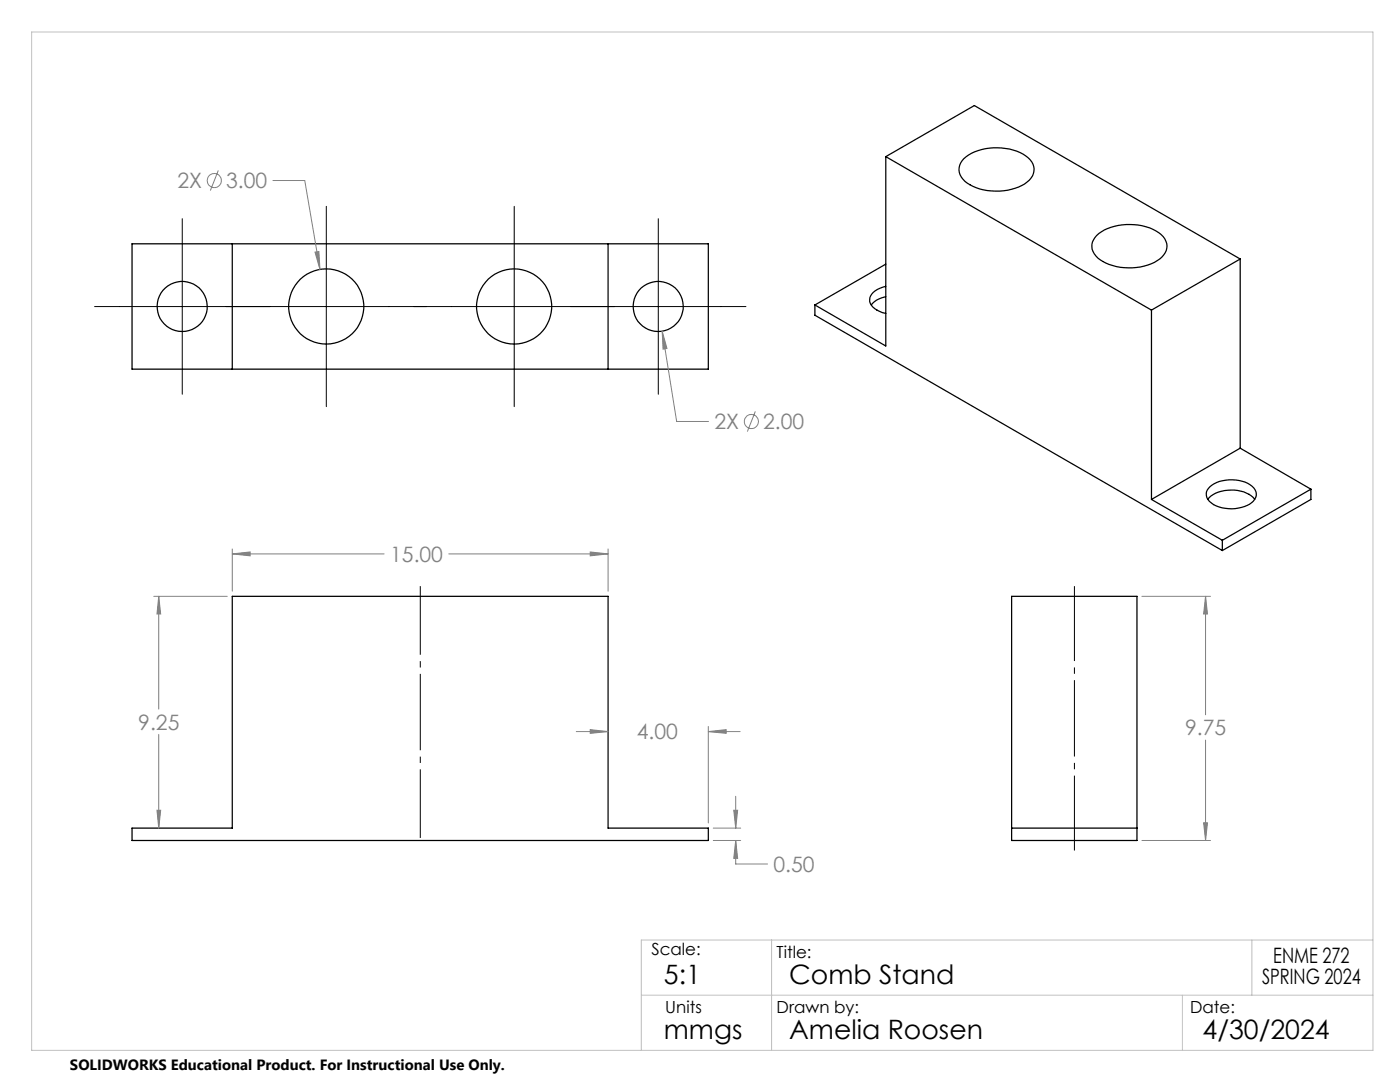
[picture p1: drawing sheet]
<svg xmlns="http://www.w3.org/2000/svg" width="279mm" height="216mm" viewBox="0 0 279 216" stroke-linecap="round" stroke-linejoin="round" font-family="sans-serif">
<g fill="none" stroke="#000" stroke-width=".25">
<path d="M176.8 31.3v37.7l-14.2-8.1M176.8 31.3l53 30.6M176.8 31.3l17.7-10.2 53 30.6M192.3 31.7a10.9 10.9 0 0 1 10.6-1.5 4.7 4.7 0 0 1 3.5 3.5 4 4 0 0 1-3.1 3.6 11.4 11.4 0 0 1-10.8-1.1 2.91 2.91 0 0 1-.2-4.5zM26.4 48.6h115v25.1h-115zM46.4 48.6v25.1M121.4 48.6v25.1M176.8 57.1a3.9 3.9 0 0 0-3.2 2.3 2.52 2.52 0 0 0 1.9 2.7l1.3 .4M176.8 59.2l-1.9 .7-1 1M176.8 52.7l-14.2 8.2M218.9 47a10.8 10.8 0 0 1 9.8-1.7 5.5 5.5 0 0 1 4.1 3.2 3.6 3.6 0 0 1-2.4 3.9 11.3 11.3 0 0 1-11.3-.9 2.91 2.91 0 0 1-.2-4.5zM247.5 51.7l-17.7 10.2"/>
<path d="M247.5 51.7v37.7M162.6 60.9v2l81.3 47M229.8 61.9v37.8M229.8 99.7l14.1 8.1M241.1 99.7a6.2 6.2 0 0 1 5.9-1.8 4.9 4.9 0 0 1 3.4 1.8M241.5 97.1a7.2 7.2 0 0 1 8.4-.1 2.05 2.05 0 0 1-.5 3.6 7.4 7.4 0 0 1-8-.6 1.9 1.9 0 0 1 .1-2.9zM247.5 89.4l-17.7 10.3M247.5 89.4l14.1 8.2M261.6 97.6l-17.7 10.2M261.6 97.6v2.1l-17.7 10.2M46.4 119h75v46.2h20v2.5h-115v-2.5h20zM201.9 119h25v48.7h-25z"/>
<path d="M243.9 107.8v2.1M201.9 165.2h25"/>
<circle cx="36.3" cy="61.1" r="5"/>
<circle cx="65.1" cy="61.2" r="7.5"/>
<circle cx="102.6" cy="61.2" r="7.5"/>
<circle cx="131.4" cy="61.1" r="5"/>
</g>
<g fill="none" stroke="#808080" stroke-width=".2">
<path d="M43.6 34l-1.6 4M54.5 36h6.3l3.1 17.8M62.9 50.3l.7-.1 .3 3.6zM132.2 66.1l.9 3.4-.8 .2zM132.2 66.1l2.8 18h6.4M150.7 82.1l-1.5 4M30.7 119h14.7M31.7 119l.4 3.5h-.8zM31.7 119v22.5M46.4 110.5l3.5-.4v.8zM46.4 109.5v8.5M46.4 110.5h30.3"/>
<path d="M89.6 110.5h31.8M117.8 110.1l3.6 .4-3.6 .4zM121.4 109.5v8.5M227.9 119h13.7M240.6 119l.4 3.5h-.8zM240.6 119v23.6M31.7 146.5v18.7M115 146h6.4M117.8 145.6l3.6 .4-3.6 .3zM141.4 146l3.5-.4v.7zM141.4 145v19.2M141.4 146h6.3"/>
<path d="M146.8 158.9v6.3M240.6 147.7v20M31.3 161.7h.8l-.4 3.5zM142.3 165.2h5.5M142.3 167.7h5.5M146.4 161.7h.8l-.4 3.5zM146.8 167.7l.4 3.6h-.8zM146.8 167.7v4.7h6.4M227.9 167.7h13.7M240.2 164.2h.8l-.4 3.5z"/>
<circle cx="42.8" cy="36" r="1.4"/>
<circle cx="150" cy="84.1" r="1.41"/>
</g>
<path d="M83.9 117v50.2" fill="none" stroke="#000" stroke-width=".2" stroke-dasharray="15.2 1.3 1.3 1.3" stroke-dashoffset="1.5" stroke-linecap="butt"/>
<path d="M214.4 117v52.7" fill="none" stroke="#000" stroke-width=".2" stroke-dasharray="15.2 1.3 1.3 1.3" stroke-dashoffset=".3" stroke-linecap="butt"/>
<path d="M36.4 43.6v35.1M65.1 41.2v39.9M102.6 41.2v39.9M131.4 43.6v35.1M18.9 61.2h130" fill="none" stroke="#000" stroke-width=".2"/>
<path d="M6.3 6.4h267.7v203.2h-267.7zM128 198.6h146M154 187.6v22M236 198.6v11M249.8 187.6v11M274 187.6h-146v22" fill="none" stroke="#c0c0c0" stroke-width=".2"/>
<path d="M46.4 110.5l3.5-.4v.8zM117.8 110.1l3.6 .4-3.6 .4zM146.4 161.7h.8l-.4 3.5zM146.8 167.7l.4 3.6h-.8zM31.7 119l.4 3.5h-.8zM31.3 161.7h.8l-.4 3.5zM141.4 146l3.5-.4v.7zM117.8 145.6l3.6 .4-3.6 .3zM240.6 119l.4 3.5h-.8zM240.2 164.2h.8l-.4 3.5zM132.2 66.1l.1 3.6 .8-.2zM62.9 50.3l1 3.5-.3-3.6z" fill="#808080"/>
<g font-size="5.3">
<text x="132.5" y="196.4">5:1</text>
<text x="157.5" y="196.4">Comb Stand</text>
<text x="132.5" y="207.4">mmgs</text>
<text x="157.5" y="207.4">Amelia Roosen</text>
<text x="240" y="207.4">4/30/2024</text>
</g>
<g font-size="4.2" fill="#808080">
<text x="35.4" y="37.6">2X</text>
<text x="45.1" y="37.6">3.00</text>
<text x="142.6" y="85.7">2X</text>
<text x="152.3" y="85.6">2.00</text>
<text x="77.9" y="112.1">15.00</text>
<text x="27.6" y="145.6">9.25</text>
<text x="127.1" y="147.6">4.00</text>
<text x="236.5" y="146.7">9.75</text>
<text x="154.4" y="174">0.50</text>
</g>
<g font-size="4.2">
<text x="251.9" y="196.4">SPRING 2024</text>
<text x="254.1" y="192.2">ENME 272</text>
</g>
<g font-size="3.3">
<text x="130" y="190.6">Scale:</text>
<text x="155" y="191.2">Title:</text>
<text x="132.8" y="202.2">Units</text>
<text x="155" y="202.2">Drawn by:</text>
<text x="237.5" y="202.2">Date:</text>
</g>
<text font-size="3" x="14" y="213.5">SOLIDWORKS Educational Product. For Instructional Use Only.</text>
</svg>
